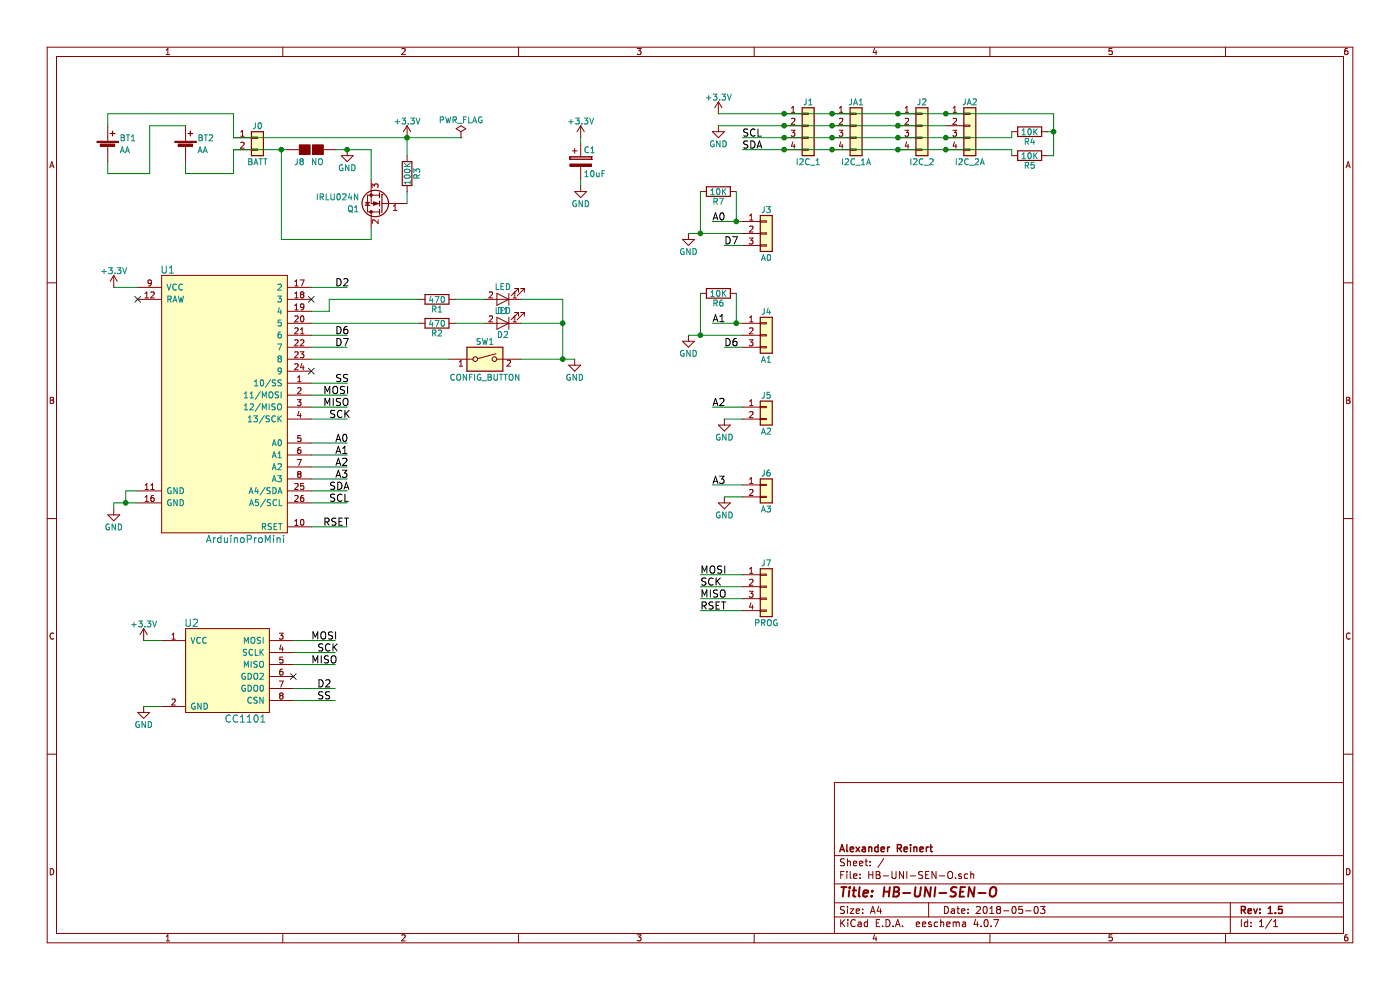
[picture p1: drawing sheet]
EESchema Schematic File Version 2
LIBS:power
LIBS:device
LIBS:switches
LIBS:relays
LIBS:motors
LIBS:transistors
LIBS:conn
LIBS:linear
LIBS:regul
LIBS:74xx
LIBS:cmos4000
LIBS:adc-dac
LIBS:memory
LIBS:xilinx
LIBS:microcontrollers
LIBS:dsp
LIBS:microchip
LIBS:analog_switches
LIBS:motorola
LIBS:texas
LIBS:intel
LIBS:audio
LIBS:interface
LIBS:digital-audio
LIBS:philips
LIBS:display
LIBS:cypress
LIBS:siliconi
LIBS:opto
LIBS:atmel
LIBS:contrib
LIBS:valves
LIBS:Homebrew
LIBS:HB-UNI-SEN-O-cache
EELAYER 25 0
EELAYER END
$Descr A4 11693 8268
encoding utf-8
Sheet 1 1
Title "HB-UNI-SEN-O"
Date "2018-05-03"
Rev "1.5"
Comp "Alexander Reinert"
Comment1 ""
Comment2 ""
Comment3 ""
Comment4 ""
$EndDescr
$Comp
L Conn_01x04 J1
U 1 1
P 6750 1050
F 0 "J1" H 6750 1250 50  0000 C CNN
F 1 "I2C_1" H 6750 750 50  0000 C CNN
F 2 "Pin_Headers:Pin_Header_Straight_1x04_Pitch2.54mm" H 6750 1050 50  0001 C CNN
F 3 "" H 6750 1050 50  0001 C CNN
	1    6750 1050
	1    0    0    -1  
$EndComp
$Comp
L Conn_01x04 J2
U 1 1
P 7700 1050
F 0 "J2" H 7700 1250 50  0000 C CNN
F 1 "I2C_2" H 7700 750 50  0000 C CNN
F 2 "Pin_Headers:Pin_Header_Straight_1x04_Pitch2.54mm" H 7700 1050 50  0001 C CNN
F 3 "" H 7700 1050 50  0001 C CNN
	1    7700 1050
	1    0    0    -1  
$EndComp
$Comp
L SW_DIP_x01 SW1
U 1 1
P 4050 3000
F 0 "SW1" H 4050 3150 50  0000 C CNN
F 1 "CONFIG_BUTTON" H 4050 2850 50  0000 C CNN
F 2 "Buttons_Switches_THT:SW_PUSH_6mm_h5mm" H 4050 3000 50  0001 C CNN
F 3 "" H 4050 3000 50  0001 C CNN
	1    4050 3000
	1    0    0    -1  
$EndComp
$Comp
L LED D1
U 1 1
P 4200 2500
F 0 "D1" H 4200 2600 50  0000 C CNN
F 1 "LED" H 4200 2400 50  0000 C CNN
F 2 "LEDs:LED_D3.0mm" H 4200 2500 50  0001 C CNN
F 3 "" H 4200 2500 50  0001 C CNN
	1    4200 2500
	-1   0    0    1   
$EndComp
$Comp
L +3.3V #PWR01
U 1 1
P 950 2400
F 0 "#PWR01" H 950 2250 50  0001 C CNN
F 1 "+3.3V" H 950 2540 50  0000 C CNN
F 2 "" H 950 2400 50  0001 C CNN
F 3 "" H 950 2400 50  0001 C CNN
	1    950  2400
	1    0    0    -1  
$EndComp
$Comp
L Conn_01x02 J5
U 1 1
P 6400 3400
F 0 "J5" H 6400 3500 50  0000 C CNN
F 1 "A2" H 6400 3200 50  0000 C CNN
F 2 "Pin_Headers:Pin_Header_Straight_1x02_Pitch2.54mm" H 6400 3400 50  0001 C CNN
F 3 "" H 6400 3400 50  0001 C CNN
	1    6400 3400
	1    0    0    -1  
$EndComp
$Comp
L Conn_01x02 J6
U 1 1
P 6400 4050
F 0 "J6" H 6400 4150 50  0000 C CNN
F 1 "A3" H 6400 3850 50  0000 C CNN
F 2 "Pin_Headers:Pin_Header_Straight_1x02_Pitch2.54mm" H 6400 4050 50  0001 C CNN
F 3 "" H 6400 4050 50  0001 C CNN
	1    6400 4050
	1    0    0    -1  
$EndComp
$Comp
L R R1
U 1 1
P 3650 2500
F 0 "R1" V 3730 2500 50  0000 C CNN
F 1 "470" V 3650 2500 50  0000 C CNN
F 2 "Resistors_THT:R_Axial_DIN0207_L6.3mm_D2.5mm_P2.54mm_Vertical" V 3580 2500 50  0001 C CNN
F 3 "" H 3650 2500 50  0001 C CNN
	1    3650 2500
	0    1    1    0   
$EndComp
$Comp
L Conn_01x02 J0
U 1 1
P 2150 1150
F 0 "J0" H 2150 1250 50  0000 C CNN
F 1 "BATT" H 2150 950 50  0000 C CNN
F 2 "Pin_Headers:Pin_Header_Straight_1x02_Pitch2.54mm" H 2150 1150 50  0001 C CNN
F 3 "" H 2150 1150 50  0001 C CNN
	1    2150 1150
	1    0    0    -1  
$EndComp
$Comp
L CC1101 U2
U 1 1
P 1650 5900
F 0 "U2" H 1600 6600 60  0000 C CNN
F 1 "CC1101" H 2050 5800 60  0000 C CNN
F 2 "Homebrew:CC1101" H 1650 5900 60  0001 C CNN
F 3 "" H 1650 5900 60  0001 C CNN
	1    1650 5900
	1    0    0    -1  
$EndComp
$Comp
L Conn_01x04 J7
U 1 1
P 6400 4900
F 0 "J7" H 6400 5100 50  0000 C CNN
F 1 "PROG" H 6400 4600 50  0000 C CNN
F 2 "Pin_Headers:Pin_Header_Straight_1x04_Pitch2.54mm" H 6400 4900 50  0001 C CNN
F 3 "" H 6400 4900 50  0001 C CNN
	1    6400 4900
	1    0    0    -1  
$EndComp
$Comp
L +3.3V #PWR02
U 1 1
P 6000 950
F 0 "#PWR02" H 6000 800 50  0001 C CNN
F 1 "+3.3V" H 6000 1090 50  0000 C CNN
F 2 "" H 6000 950 50  0001 C CNN
F 3 "" H 6000 950 50  0001 C CNN
	1    6000 950 
	1    0    0    -1  
$EndComp
$Comp
L GND #PWR03
U 1 1
P 6000 1050
F 0 "#PWR03" H 6000 800 50  0001 C CNN
F 1 "GND" H 6000 900 50  0000 C CNN
F 2 "" H 6000 1050 50  0001 C CNN
F 3 "" H 6000 1050 50  0001 C CNN
	1    6000 1050
	1    0    0    -1  
$EndComp
$Comp
L +3.3V #PWR04
U 1 1
P 3400 1150
F 0 "#PWR04" H 3400 1000 50  0001 C CNN
F 1 "+3.3V" H 3400 1290 50  0000 C CNN
F 2 "" H 3400 1150 50  0001 C CNN
F 3 "" H 3400 1150 50  0001 C CNN
	1    3400 1150
	1    0    0    -1  
$EndComp
$Comp
L GND #PWR05
U 1 1
P 2900 1250
F 0 "#PWR05" H 2900 1000 50  0001 C CNN
F 1 "GND" H 2900 1100 50  0000 C CNN
F 2 "" H 2900 1250 50  0001 C CNN
F 3 "" H 2900 1250 50  0001 C CNN
	1    2900 1250
	1    0    0    -1  
$EndComp
$Comp
L GND #PWR06
U 1 1
P 5750 1950
F 0 "#PWR06" H 5750 1700 50  0001 C CNN
F 1 "GND" H 5750 1800 50  0000 C CNN
F 2 "" H 5750 1950 50  0001 C CNN
F 3 "" H 5750 1950 50  0001 C CNN
	1    5750 1950
	1    0    0    -1  
$EndComp
$Comp
L +3.3V #PWR07
U 1 1
P 1200 5350
F 0 "#PWR07" H 1200 5200 50  0001 C CNN
F 1 "+3.3V" H 1200 5490 50  0000 C CNN
F 2 "" H 1200 5350 50  0001 C CNN
F 3 "" H 1200 5350 50  0001 C CNN
	1    1200 5350
	1    0    0    -1  
$EndComp
$Comp
L GND #PWR08
U 1 1
P 1200 5900
F 0 "#PWR08" H 1200 5650 50  0001 C CNN
F 1 "GND" H 1200 5750 50  0000 C CNN
F 2 "" H 1200 5900 50  0001 C CNN
F 3 "" H 1200 5900 50  0001 C CNN
	1    1200 5900
	1    0    0    -1  
$EndComp
$Comp
L GND #PWR09
U 1 1
P 950 4250
F 0 "#PWR09" H 950 4000 50  0001 C CNN
F 1 "GND" H 950 4100 50  0000 C CNN
F 2 "" H 950 4250 50  0001 C CNN
F 3 "" H 950 4250 50  0001 C CNN
	1    950  4250
	1    0    0    -1  
$EndComp
$Comp
L GND #PWR010
U 1 1
P 5750 2800
F 0 "#PWR010" H 5750 2550 50  0001 C CNN
F 1 "GND" H 5750 2650 50  0000 C CNN
F 2 "" H 5750 2800 50  0001 C CNN
F 3 "" H 5750 2800 50  0001 C CNN
	1    5750 2800
	1    0    0    -1  
$EndComp
$Comp
L GND #PWR011
U 1 1
P 6050 3500
F 0 "#PWR011" H 6050 3250 50  0001 C CNN
F 1 "GND" H 6050 3350 50  0000 C CNN
F 2 "" H 6050 3500 50  0001 C CNN
F 3 "" H 6050 3500 50  0001 C CNN
	1    6050 3500
	1    0    0    -1  
$EndComp
$Comp
L GND #PWR012
U 1 1
P 6050 4150
F 0 "#PWR012" H 6050 3900 50  0001 C CNN
F 1 "GND" H 6050 4000 50  0000 C CNN
F 2 "" H 6050 4150 50  0001 C CNN
F 3 "" H 6050 4150 50  0001 C CNN
	1    6050 4150
	1    0    0    -1  
$EndComp
$Comp
L GND #PWR013
U 1 1
P 4800 3000
F 0 "#PWR013" H 4800 2750 50  0001 C CNN
F 1 "GND" H 4800 2850 50  0000 C CNN
F 2 "" H 4800 3000 50  0001 C CNN
F 3 "" H 4800 3000 50  0001 C CNN
	1    4800 3000
	1    0    0    -1  
$EndComp
$Comp
L ArduinoProMini U1
U 1 1
P 1900 3600
F 0 "U1" H 1400 4950 60  0000 C CNN
F 1 "ArduinoProMini" H 2050 2700 60  0000 C CNN
F 2 "Homebrew:ArduinoProMini" H 1900 3500 60  0001 C CNN
F 3 "" H 1900 3500 60  0001 C CNN
	1    1900 3600
	1    0    0    -1  
$EndComp
$Comp
L PWR_FLAG #FLG014
U 1 1
P 3850 1150
F 0 "#FLG014" H 3850 1225 50  0001 C CNN
F 1 "PWR_FLAG" H 3850 1300 50  0000 C CNN
F 2 "" H 3850 1150 50  0001 C CNN
F 3 "" H 3850 1150 50  0001 C CNN
	1    3850 1150
	1    0    0    -1  
$EndComp
NoConn ~ 2600 2500
NoConn ~ 1150 2500
NoConn ~ 2600 3100
NoConn ~ 2450 5650
Text Label 2800 2400 0    60   ~ 0
D2
Text Label 2650 5750 0    60   ~ 0
D2
Text Label 2800 3200 0    60   ~ 0
SS
Text Label 2700 3300 0    60   ~ 0
MOSI
Text Label 2700 3400 0    60   ~ 0
MISO
Text Label 2750 3500 0    60   ~ 0
SCK
Text Label 2650 5850 0    60   ~ 0
SS
Text Label 2800 3700 0    60   ~ 0
A0
Text Label 2800 3800 0    60   ~ 0
A1
Text Label 2800 3900 0    60   ~ 0
A2
Text Label 2800 4000 0    60   ~ 0
A3
Text Label 2750 4100 0    60   ~ 0
SDA
Text Label 2750 4200 0    60   ~ 0
SCL
Text Label 2700 4400 0    60   ~ 0
RSET
Text Label 2600 5350 0    60   ~ 0
MOSI
Text Label 2600 5550 0    60   ~ 0
MISO
Text Label 2650 5450 0    60   ~ 0
SCK
Text Label 5850 5100 0    60   ~ 0
RSET
Text Label 5850 5000 0    60   ~ 0
MISO
Text Label 5850 4900 0    60   ~ 0
SCK
Text Label 5850 4800 0    60   ~ 0
MOSI
Text Label 5950 4050 0    60   ~ 0
A3
Text Label 5950 3400 0    60   ~ 0
A2
Text Label 5950 2700 0    60   ~ 0
A1
Text Label 5950 1850 0    60   ~ 0
A0
Text Label 6200 1250 0    60   ~ 0
SDA
Text Label 6200 1150 0    60   ~ 0
SCL
$Comp
L Battery_Cell BT1
U 1 1
P 900 1250
F 0 "BT1" H 1000 1350 50  0000 L CNN
F 1 "AA" H 1000 1250 50  0000 L CNN
F 2 "Homebrew:BATTERY_HOLDER_GOOBAY_AA" V 900 1310 50  0001 C CNN
F 3 "" V 900 1310 50  0001 C CNN
	1    900  1250
	1    0    0    -1  
$EndComp
$Comp
L Battery_Cell BT2
U 1 1
P 1550 1250
F 0 "BT2" H 1650 1350 50  0000 L CNN
F 1 "AA" H 1650 1250 50  0000 L CNN
F 2 "Homebrew:BATTERY_HOLDER_GOOBAY_AA" V 1550 1310 50  0001 C CNN
F 3 "" V 1550 1310 50  0001 C CNN
	1    1550 1250
	1    0    0    -1  
$EndComp
$Comp
L Conn_01x04 JA1
U 1 1
P 7150 1050
F 0 "JA1" H 7150 1250 50  0000 C CNN
F 1 "I2C_1A" H 7150 750 50  0000 C CNN
F 2 "Pin_Headers:Pin_Header_Straight_1x04_Pitch2.54mm" H 7150 1050 50  0001 C CNN
F 3 "" H 7150 1050 50  0001 C CNN
	1    7150 1050
	1    0    0    -1  
$EndComp
$Comp
L Conn_01x04 JA2
U 1 1
P 8100 1050
F 0 "JA2" H 8100 1250 50  0000 C CNN
F 1 "I2C_2A" H 8100 750 50  0000 C CNN
F 2 "Pin_Headers:Pin_Header_Straight_1x04_Pitch2.54mm" H 8100 1050 50  0001 C CNN
F 3 "" H 8100 1050 50  0001 C CNN
	1    8100 1050
	1    0    0    -1  
$EndComp
$Comp
L R R2
U 1 1
P 3650 2700
F 0 "R2" V 3730 2700 50  0000 C CNN
F 1 "470" V 3650 2700 50  0000 C CNN
F 2 "Resistors_THT:R_Axial_DIN0207_L6.3mm_D2.5mm_P2.54mm_Vertical" V 3580 2700 50  0001 C CNN
F 3 "" H 3650 2700 50  0001 C CNN
	1    3650 2700
	0    1    1    0   
$EndComp
$Comp
L LED D2
U 1 1
P 4200 2700
F 0 "D2" H 4200 2800 50  0000 C CNN
F 1 "LED" H 4200 2600 50  0000 C CNN
F 2 "LEDs:LED_D3.0mm" H 4200 2700 50  0001 C CNN
F 3 "" H 4200 2700 50  0001 C CNN
	1    4200 2700
	-1   0    0    1   
$EndComp
$Comp
L +3.3V #PWR015
U 1 1
P 4850 1150
F 0 "#PWR015" H 4850 1000 50  0001 C CNN
F 1 "+3.3V" H 4850 1290 50  0000 C CNN
F 2 "" H 4850 1150 50  0001 C CNN
F 3 "" H 4850 1150 50  0001 C CNN
	1    4850 1150
	1    0    0    -1  
$EndComp
$Comp
L GND #PWR016
U 1 1
P 4850 1550
F 0 "#PWR016" H 4850 1300 50  0001 C CNN
F 1 "GND" H 4850 1400 50  0000 C CNN
F 2 "" H 4850 1550 50  0001 C CNN
F 3 "" H 4850 1550 50  0001 C CNN
	1    4850 1550
	1    0    0    -1  
$EndComp
$Comp
L CP C1
U 1 1
P 4850 1350
F 0 "C1" H 4875 1450 50  0000 L CNN
F 1 "10uF" H 4875 1250 50  0000 L CNN
F 2 "Capacitors_THT:CP_Radial_D4.0mm_P1.50mm" H 4888 1200 50  0001 C CNN
F 3 "" H 4850 1350 50  0001 C CNN
	1    4850 1350
	1    0    0    -1  
$EndComp
Wire Wire Line
	2600 2600 2750 2600
Wire Wire Line
	2600 3000 3750 3000
Wire Wire Line
	2900 2400 2600 2400
Wire Wire Line
	950  2400 1150 2400
Connection ~ 6550 950 
Connection ~ 6550 1050
Connection ~ 6550 1250
Connection ~ 6550 1150
Wire Wire Line
	1200 5350 1350 5350
Wire Wire Line
	1200 5900 1350 5900
Wire Wire Line
	950  4200 1150 4200
Wire Wire Line
	950  4250 950  4200
Wire Wire Line
	1050 4200 1050 4100
Wire Wire Line
	1050 4100 1150 4100
Connection ~ 1050 4200
Wire Wire Line
	5950 1850 6200 1850
Wire Wire Line
	5950 2700 6200 2700
Wire Wire Line
	6050 3500 6200 3500
Wire Wire Line
	5950 4050 6200 4050
Wire Wire Line
	6050 4150 6200 4150
Wire Wire Line
	5850 5000 6200 5000
Wire Wire Line
	5850 5100 6200 5100
Wire Wire Line
	5850 4800 6200 4800
Wire Wire Line
	5850 4900 6200 4900
Wire Wire Line
	2450 5850 2800 5850
Wire Wire Line
	2450 5750 2800 5750
Wire Wire Line
	2450 5350 2800 5350
Wire Wire Line
	2450 5450 2800 5450
Wire Wire Line
	2450 5550 2800 5550
Wire Wire Line
	2600 2700 3500 2700
Wire Wire Line
	2600 3200 2900 3200
Wire Wire Line
	2600 3300 2900 3300
Wire Wire Line
	2600 4200 2900 4200
Wire Wire Line
	2600 4400 2900 4400
Wire Wire Line
	2750 2600 2750 2500
Wire Wire Line
	2750 2500 3500 2500
Wire Wire Line
	3800 2500 4050 2500
Wire Wire Line
	4350 2500 4700 2500
Wire Wire Line
	4700 2500 4700 3000
Wire Wire Line
	4350 3000 4800 3000
Connection ~ 4700 3000
Wire Wire Line
	2600 3500 2900 3500
Wire Wire Line
	2600 3400 2900 3400
Wire Wire Line
	2600 3700 2900 3700
Wire Wire Line
	2600 3800 2900 3800
Wire Wire Line
	2600 3900 2900 3900
Wire Wire Line
	2600 4000 2900 4000
Wire Wire Line
	2600 4100 2900 4100
Wire Wire Line
	6200 3400 5950 3400
Wire Wire Line
	1250 1050 1250 1450
Wire Wire Line
	1250 1050 1550 1050
Wire Wire Line
	6000 950  8800 950 
Connection ~ 7500 950 
Connection ~ 6950 950 
Wire Wire Line
	6000 1050 7900 1050
Connection ~ 6950 1050
Connection ~ 7500 1050
Wire Wire Line
	6200 1150 8450 1150
Connection ~ 6950 1150
Connection ~ 7500 1150
Connection ~ 6950 1250
Connection ~ 7500 1250
Wire Wire Line
	3800 2700 4050 2700
Wire Wire Line
	4350 2700 4700 2700
Connection ~ 4700 2700
Wire Wire Line
	6200 1250 8450 1250
Wire Wire Line
	5750 1950 6200 1950
Wire Wire Line
	5750 2800 6200 2800
Wire Wire Line
	4850 1150 4850 1200
Wire Wire Line
	4850 1500 4850 1550
Wire Wire Line
	1950 1250 1950 1450
Wire Wire Line
	900  1050 900  950 
Wire Wire Line
	900  950  1950 950 
Wire Wire Line
	1950 950  1950 1150
Wire Wire Line
	1550 1350 1550 1450
Wire Wire Line
	900  1350 900  1450
Wire Wire Line
	900  1450 1250 1450
Wire Wire Line
	1550 1450 1950 1450
Wire Wire Line
	1950 1150 3850 1150
Wire Wire Line
	1950 1250 2400 1250
Wire Wire Line
	2350 1250 2350 2000
Connection ~ 3400 1150
$Comp
L R R4
U 1 1
P 8600 1100
F 0 "R4" V 8680 1100 50  0000 C CNN
F 1 "10K" V 8600 1100 50  0000 C CNN
F 2 "Resistors_THT:R_Axial_DIN0207_L6.3mm_D2.5mm_P2.54mm_Vertical" V 8530 1100 50  0001 C CNN
F 3 "" H 8600 1100 50  0001 C CNN
	1    8600 1100
	0    1    1    0   
$EndComp
$Comp
L R R5
U 1 1
P 8600 1300
F 0 "R5" V 8680 1300 50  0000 C CNN
F 1 "10K" V 8600 1300 50  0000 C CNN
F 2 "Resistors_THT:R_Axial_DIN0207_L6.3mm_D2.5mm_P2.54mm_Vertical" V 8530 1300 50  0001 C CNN
F 3 "" H 8600 1300 50  0001 C CNN
	1    8600 1300
	0    1    1    0   
$EndComp
Wire Wire Line
	8450 1250 8450 1300
Connection ~ 7900 1250
Wire Wire Line
	8450 1150 8450 1100
Connection ~ 7900 1150
Wire Wire Line
	8800 950  8800 1300
Wire Wire Line
	8800 1300 8750 1300
Connection ~ 7900 950 
Wire Wire Line
	8750 1100 8800 1100
Connection ~ 8800 1100
$Comp
L Q_NMOS_GDS Q1
U 1 1
P 3200 1700
F 0 "Q1" H 3400 1750 50  0000 L CNN
F 1 "IRLU024N" H 3400 1650 50  0000 L CNN
F 2 "TO_SOT_Packages_THT:TO-251_IPAK_Vertical" H 3400 1800 50  0001 C CNN
F 3 "" H 3200 1700 50  0001 C CNN
	1    3200 1700
	-1   0    0    1   
$EndComp
Wire Wire Line
	2350 2000 3100 2000
$Comp
L R R3
U 1 1
P 3400 1450
F 0 "R3" V 3480 1450 50  0000 C CNN
F 1 "100K" V 3400 1450 50  0000 C CNN
F 2 "Resistors_THT:R_Axial_DIN0207_L6.3mm_D2.5mm_P2.54mm_Vertical" V 3330 1450 50  0001 C CNN
F 3 "" H 3400 1450 50  0001 C CNN
	1    3400 1450
	1    0    0    -1  
$EndComp
Wire Wire Line
	3100 2000 3100 1900
Wire Wire Line
	3400 1600 3400 1700
Wire Wire Line
	3400 1300 3400 1150
Wire Wire Line
	2800 1250 3100 1250
Wire Wire Line
	3100 1250 3100 1500
$Comp
L GS2 J8
U 1 1
P 2600 1250
F 0 "J8" V 2700 1150 50  0000 C CNN
F 1 "NO" V 2700 1300 50  0000 C CNN
F 2 "Connectors:GS2" V 2674 1250 50  0001 C CNN
F 3 "" H 2600 1250 50  0001 C CNN
	1    2600 1250
	0    1    1    0   
$EndComp
Connection ~ 2350 1250
Connection ~ 2900 1250
Wire Wire Line
	2600 2800 2900 2800
Wire Wire Line
	2600 2900 2900 2900
Text Label 2800 2800 0    60   ~ 0
D6
Text Label 2800 2900 0    60   ~ 0
D7
$Comp
L Conn_01x03 J3
U 1 1
P 6400 1950
F 0 "J3" H 6400 2150 50  0000 C CNN
F 1 "A0" H 6400 1750 50  0000 C CNN
F 2 "Pin_Headers:Pin_Header_Straight_1x03_Pitch2.54mm" H 6400 1950 50  0001 C CNN
F 3 "" H 6400 1950 50  0001 C CNN
	1    6400 1950
	1    0    0    -1  
$EndComp
$Comp
L Conn_01x03 J4
U 1 1
P 6400 2800
F 0 "J4" H 6400 3000 50  0000 C CNN
F 1 "A1" H 6400 2600 50  0000 C CNN
F 2 "Pin_Headers:Pin_Header_Straight_1x03_Pitch2.54mm" H 6400 2800 50  0001 C CNN
F 3 "" H 6400 2800 50  0001 C CNN
	1    6400 2800
	1    0    0    -1  
$EndComp
$Comp
L R R7
U 1 1
P 6000 1600
F 0 "R7" V 6080 1600 50  0000 C CNN
F 1 "10K" V 6000 1600 50  0000 C CNN
F 2 "Resistors_THT:R_Axial_DIN0207_L6.3mm_D2.5mm_P2.54mm_Vertical" V 5930 1600 50  0001 C CNN
F 3 "" H 6000 1600 50  0001 C CNN
	1    6000 1600
	0    1    1    0   
$EndComp
Wire Wire Line
	6050 2900 6200 2900
Text Label 6050 2900 0    60   ~ 0
D6
Text Label 6050 2050 0    60   ~ 0
D7
Wire Wire Line
	6050 2050 6200 2050
$Comp
L R R6
U 1 1
P 6000 2450
F 0 "R6" V 6080 2450 50  0000 C CNN
F 1 "10K" V 6000 2450 50  0000 C CNN
F 2 "Resistors_THT:R_Axial_DIN0207_L6.3mm_D2.5mm_P2.54mm_Vertical" V 5930 2450 50  0001 C CNN
F 3 "" H 6000 2450 50  0001 C CNN
	1    6000 2450
	0    1    1    0   
$EndComp
Wire Wire Line
	6150 1600 6150 1850
Connection ~ 6150 1850
Wire Wire Line
	5850 1600 5850 1950
Connection ~ 5850 1950
Wire Wire Line
	6150 2450 6150 2700
Connection ~ 6150 2700
Wire Wire Line
	5850 2450 5850 2800
Connection ~ 5850 2800
$EndSCHEMATC
